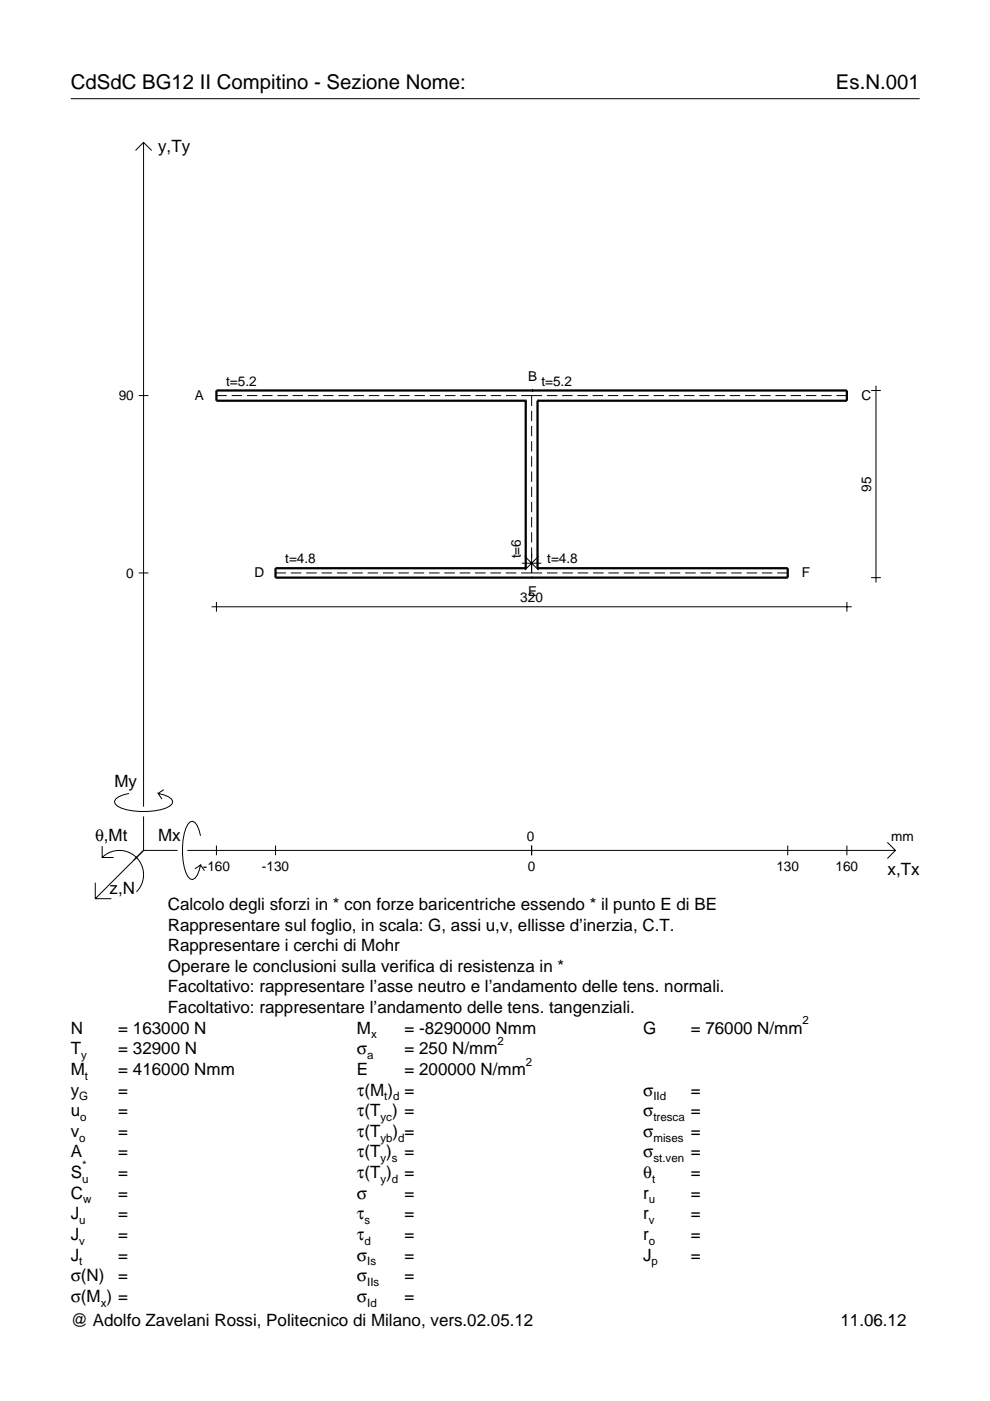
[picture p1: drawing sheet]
<svg xmlns="http://www.w3.org/2000/svg" width="210mm" height="297mm" viewBox="0 0 210 297" stroke-linecap="round" stroke-linejoin="round" font-family="sans-serif">
<g fill="none" stroke="#000" stroke-width=".21">
<path d="M15 20.9h180M28.7 31.9l1.7-1.7 1.8 1.7M30.4 30.2v140.8M29.4 83.9h2.1M45.9 83.9h2.2M49.1 83.9h2.2M52.3 83.9h2.2M55.6 83.9h2.2M58.8 83.9h2.2M62 83.9h2.2M65.3 83.9h2.2M68.5 83.9h2.2"/>
<path d="M71.7 83.9h2.2M75 83.9h2.2M78.2 83.9h2.2M81.4 83.9h2.2M84.7 83.9h2.2M87.9 83.9h2.2M91.1 83.9h2.2M94.4 83.9h2.2M97.6 83.9h2.2M100.8 83.9h2.2M104.1 83.9h2.2M107.3 83.9h2.2"/>
<path d="M110.5 83.9h4.4M112.7 83.9v2.2M112.7 87.1v2.2M112.7 90.3v2.2M112.7 93.5v2.2M112.7 96.8v2.1M112.7 100v2.2M115.9 83.9h2.3M119.2 83.9h2.2M122.4 83.9h2.2M125.6 83.9h2.2M128.9 83.9h2.2"/>
<path d="M132.1 83.9h2.2M135.3 83.9h2.2M138.6 83.9h2.2M141.8 83.9h2.2M145 83.9h2.2M148.3 83.9h2.2M151.5 83.9h2.2M154.7 83.9h2.2M158 83.9h2.2M161.2 83.9h2.2M164.4 83.9h2.2M167.7 83.9h2.2"/>
<path d="M170.9 83.9h2.2M174.1 83.9h2.2M177.3 83.9h2.3M184.7 82.8h2.1M185.7 81.8v41.7M110.7 119.4h4.1M111.3 118l2.9 2.9M112.7 103.2v2.2M112.7 106.4v2.2M112.7 109.6v2.2M112.7 112.8v2.2M112.7 116.1v5.4"/>
<path d="M114.2 118l-2.9 2.9M29.4 121.5h2.1M44.9 128.7h135.7M45.9 127.6v2.1M58.4 121.5h2.2M61.7 121.5h2.2M64.9 121.5h2.2M68.2 121.5h2.2M71.4 121.5h2.3M74.7 121.5h2.2M77.9 121.5h2.3M81.2 121.5h2.2"/>
<path d="M84.5 121.5h2.2M87.7 121.5h2.2M91 121.5h2.2M94.2 121.5h2.2M97.5 121.5h2.2M100.7 121.5h2.3M104 121.5h2.2M107.2 121.5h2.3M110.5 121.5h4.4M116 121.5h2.2M119.2 121.5h2.3M122.5 121.5h2.2"/>
<path d="M125.7 121.5h2.3M129 121.5h2.2M132.2 121.5h2.3M135.5 121.5h2.2M138.8 121.5h2.2M142 121.5h2.2M145.3 121.5h2.2M148.5 121.5h2.2M151.8 121.5h2.2M155 121.5h2.3M158.3 121.5h2.2M161.5 121.5h2.3"/>
<path d="M164.8 121.5h2.2M179.6 127.6v2.1M184.7 122.5h2.1M21.7 179.4v2.4h2.4M27.3 168.2a3.6 3.6 0 0 0-3 1.7l.1 .5a5.6 5.6 0 0 0 3.8 1.5 13.4 13.4 0 0 0 7.8-1l.5-.5 .1-.5a3.6 3.6 0 0 0-3.1-1.7l.8 1.2M30.4 173.1v7.2M34.7 167.4l-1.2 .8M42.5 177.2a3.6 3.6 0 0 0-1.7-3.1l-.5 .2a5.7 5.7 0 0 0-1.5 3.7 13.3 13.3 0 0 0 1 7.9l.5 .5 .5 .1a3.6 3.6 0 0 0 1.7-3.1l-1.2 .8M45.9 179.3v2M58.4 179.3v2M112.7 179.3v2M167 179.3v2"/>
<path d="M179.6 179.3v2M188.1 178.6l1.7 1.7-1.7 1.7M20.2 187.2v3.3h3.4M21.7 181.8a5.1 5.1 0 0 1 7.2 0 5.1 5.1 0 0 1 0 7.3M30.4 180.3l-10.2 10.2M30.4 180.3h7.2M39.7 180.3h150.1M42.5 183.4l.8 1.2"/>
</g>
<path d="M111.5 85h.1M111.5 85h-65.6v-2.2h133.7v2.2h-65.6M111.5 85v35.5M112.7 82.8h.1M114 85h.1M114 85v35.5M111.5 120.5h.1M111.5 120.5h-53.1v2h108.6v-2h-53M112.7 122.5h.1M114 120.5h.1" fill="none" stroke="#000" stroke-width=".48"/>
<g font-size="4.3">
<text x="15" y="18.9">CdSdC BG12 II Compitino - Sezione Nome:</text>
<text x="177.2" y="18.9">Es.N.001</text>
</g>
<g font-size="3.6">
<text x="33.5" y="32.3">y,Ty</text>
<text x="24.3" y="166.9">My</text>
<text x="20.1" y="178.2">θ,Mt</text>
<text x="33.5" y="178.2">Mx</text>
<text x="188.2" y="185.5">x,Tx</text>
<text x="23.2" y="189.6">z,N</text>
<text x="35.6" y="192.9">Calcolo degli sforzi in * con forze baricentriche essendo * il punto E di BE</text>
<text x="35.6" y="197.3">Rappresentare sul foglio, in scala: G, assi u,v, ellisse d’inerzia, C.T.</text>
<text x="35.6" y="201.7">Rappresentare i cerchi di Mohr</text>
<text x="35.6" y="206">Operare le conclusioni sulla verifica di resistenza in *</text>
<text x="35.6" y="210.4">Facoltativo: rappresentare l’asse neutro e l’andamento delle tens. normali.</text>
<text x="35.6" y="214.8">Facoltativo: rappresentare l’andamento delle tens. tangenziali.</text>
<text x="15" y="219.2">N</text>
<text x="25.1" y="219.2">= 163000 N</text>
<text x="75.7" y="219.2">M</text>
<text x="85.8" y="219.2">= -8290000 Nmm</text>
<text x="136.4" y="219.2">G</text>
<text x="146.5" y="219.2">= 76000 N/mm</text>
<text x="15" y="227.9">M</text>
<text x="15" y="223.5">T</text>
<text x="25.1" y="227.9">= 416000 Nmm</text>
<text x="25.1" y="223.5">= 32900 N</text>
<text x="75.7" y="223.5">σ</text>
<text x="75.7" y="227.9">E</text>
<text x="85.8" y="223.5">= 250 N/mm</text>
<text x="85.8" y="227.9">= 200000 N/mm</text>
<text x="15" y="232.3">y</text>
<text x="25.1" y="232.3">=</text>
<text x="75.7" y="232.3">τ(M ) =</text>
<text x="136.4" y="232.3">σ</text>
<text x="146.5" y="232.3">=</text>
<text x="15" y="236.7">u</text>
<text x="25.1" y="236.7">=</text>
<text x="75.7" y="236.7">τ(T ) =</text>
<text x="136.4" y="236.7">σ</text>
<text x="146.5" y="236.7">=</text>
<text x="15" y="245.4">A</text>
<text x="15" y="241">v</text>
<text x="25.1" y="241">=</text>
<text x="25.1" y="245.4">=</text>
<text x="75.7" y="245.4">τ(T )</text>
<text x="75.7" y="241">τ(T</text>
<text x="83.3" y="241">) =</text>
<text x="85.8" y="245.4">=</text>
<text x="136.4" y="241">σ</text>
<text x="136.4" y="245.4">σ</text>
<text x="146.5" y="241">=</text>
<text x="146.5" y="245.4">=</text>
<text x="15" y="249.8">S</text>
<text x="25.1" y="249.8">=</text>
<text x="75.7" y="249.8">τ(T )</text>
<text x="85.8" y="249.8">=</text>
<text x="136.4" y="249.8">θ</text>
<text x="146.5" y="249.8">=</text>
<text x="15" y="254.2">C</text>
<text x="25.1" y="254.2">=</text>
<text x="75.7" y="254.2">σ</text>
<text x="85.8" y="254.2">=</text>
<text x="136.4" y="254.2">r</text>
<text x="146.5" y="254.2">=</text>
<text x="15" y="262.9">J</text>
<text x="15" y="258.5">J</text>
<text x="25.1" y="262.9">=</text>
<text x="25.1" y="258.5">=</text>
<text x="75.7" y="258.5">τ</text>
<text x="75.7" y="262.9">τ</text>
<text x="85.8" y="262.9">=</text>
<text x="85.8" y="258.5">=</text>
<text x="136.4" y="262.9">r</text>
<text x="136.4" y="258.5">r</text>
<text x="146.5" y="262.9">=</text>
<text x="146.5" y="258.5">=</text>
<text x="15" y="267.3">J</text>
<text x="25.1" y="267.3">=</text>
<text x="75.7" y="267.3">σ</text>
<text x="85.8" y="267.3">=</text>
<text x="136.4" y="267.3">J</text>
<text x="146.5" y="267.3">=</text>
<text x="15" y="271.7">σ(N)</text>
<text x="25.1" y="271.7">=</text>
<text x="75.7" y="271.7">σ</text>
<text x="85.8" y="271.7">=</text>
<text x="15" y="276">σ(M ) =</text>
<text x="15" y="281.2">@ Adolfo Zavelani Rossi, Politecnico di Milano, vers.02.05.12</text>
<text x="75.7" y="276">σ</text>
<text x="85.8" y="276">=</text>
<text x="178.2" y="281.2">11.06.12</text>
</g>
<g font-size="2.9">
<text x="47.9" y="81.8">t=5.2</text>
<text x="112" y="80.7">B</text>
<text x="114.8" y="81.8">t=5.2</text>
<text x="25.2" y="84.9">90</text>
<text x="41.3" y="84.8">A</text>
<text x="182.7" y="84.8">C</text>
<text x="184.7" y="104.2" transform="rotate(-90 184.7 104.2)">95</text>
<text x="60.5" y="119.4">t=4.8</text>
<text x="110.4" y="118.4" transform="rotate(-90 110.4 118.4)">t=6</text>
<text x="116" y="119.4">t=4.8</text>
<text x="26.8" y="122.5">0</text>
<text x="53.9" y="122.4">D</text>
<text x="170" y="122.4">F</text>
<text x="110.3" y="127.6">320</text>
<text x="112" y="126.5">E</text>
<text x="111.7" y="178.2">0</text>
<text x="189" y="178.2">mm</text>
<text x="43" y="184.7">-160</text>
<text x="55.5" y="184.7">-130</text>
<text x="111.9" y="184.7">0</text>
<text x="164.6" y="184.7">130</text>
<text x="177.2" y="184.7">160</text>
</g>
<g font-size="2.4">
<text x="78.7" y="220.2">x</text>
<text x="105.5" y="221.5">2</text>
<text x="170.2" y="217.2">2</text>
<text x="17.2" y="224.5">y</text>
<text x="77.9" y="224.5">a</text>
<text x="111.5" y="225.9">2</text>
<text x="16.8" y="233.3">G</text>
<text x="18" y="228.9">t</text>
<text x="81.5" y="233.3">t d</text>
<text x="138.5" y="233.3">IId</text>
<text x="17" y="237.7">o</text>
<text x="80.7" y="237.7">yc</text>
<text x="138.5" y="237.7">tresca</text>
<text x="16.8" y="242">o</text>
<text x="80.7" y="242">yb d</text>
<text x="138.5" y="242">mises</text>
<text x="17.4" y="250.8">u</text>
<text x="17.4" y="247.8">*</text>
<text x="80.7" y="250.8">y d</text>
<text x="80.7" y="246.4">y s</text>
<text x="138.2" y="250.8">t</text>
<text x="138.5" y="246.4">st.ven</text>
<text x="17.6" y="255.2">w</text>
<text x="137.6" y="255.2">u</text>
<text x="16.8" y="263.9">v</text>
<text x="16.8" y="259.5">u</text>
<text x="77.3" y="263.9">d</text>
<text x="77.3" y="259.5">s</text>
<text x="137.6" y="263.9">o</text>
<text x="137.6" y="259.5">v</text>
<text x="16.8" y="268.3">t</text>
<text x="77.9" y="268.3">Is</text>
<text x="138.2" y="268.3">p</text>
<text x="77.9" y="272.7">IIs</text>
<text x="21.4" y="277">x</text>
<text x="77.9" y="277">Id</text>
</g>
</svg>
